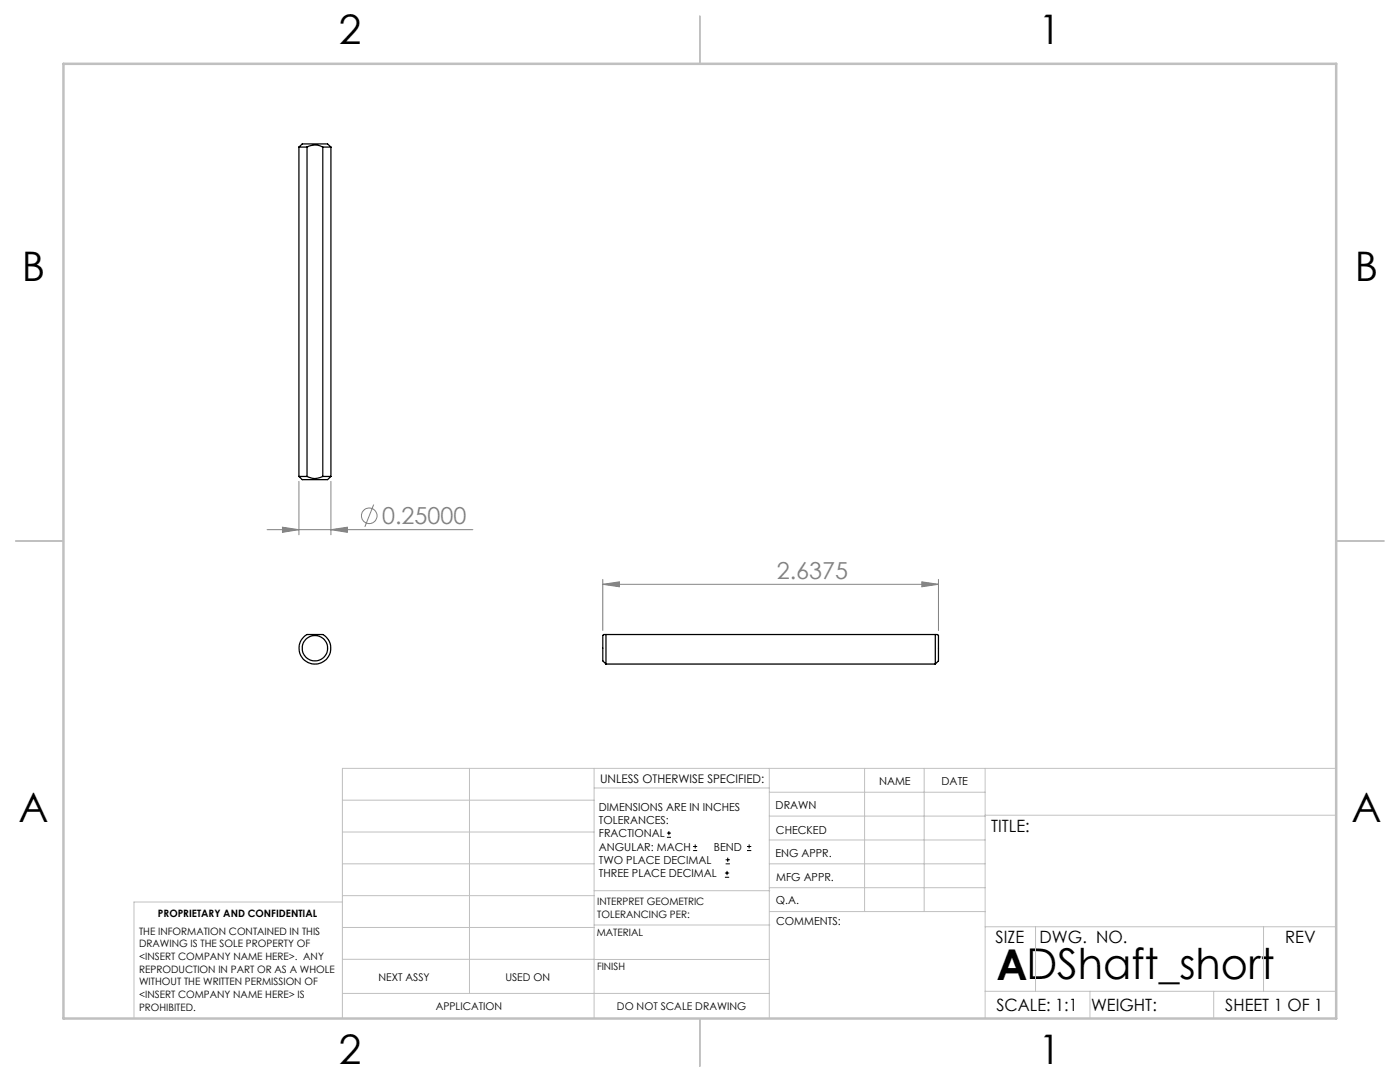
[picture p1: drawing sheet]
<svg xmlns="http://www.w3.org/2000/svg" width="279mm" height="216mm" viewBox="0 0 279 216" stroke-linecap="round" stroke-linejoin="round" font-family="sans-serif">
<g fill="none" stroke="#808080" stroke-width=".2">
<path d="M59.7 96.1v10.6M66 96.1v10.6M53.3 105.7h41.1M56.4 105.2l3.3 .5-3.3 .5zM66 105.7l3.3-.5v1zM74.6 100.7l-1.8 4.4M120.3 116.6l3.3-.5v1zM120.3 115.6v10.2M120.3 116.6h67M184 116.1l3.3 .5-3.3 .5zM187.3 115.6v10.2"/>
<circle cx="73.7" cy="102.9" r="1.56"/>
</g>
<g fill="none" stroke="#000" stroke-width=".2">
<path d="M133.1 167.1h.8M133.1 166.2h.8M133.5 165.8v.9M138.3 169.7h.8M138.3 168.9h.8M138.7 168.5v.8M144.7 175h.8M144.7 174.2h.8M144.8 172.4h.9M144.8 171.6h.9M145.1 173.8v.8M145.2 171.1v.9"/>
<path d="M149.1 169.7h.8M149.1 168.9h.8M149.5 168.5v.8"/>
</g>
<g fill="none" stroke="#c0c0c0" stroke-width=".2">
<path d="M68.3 159.7h50.3M93.7 153.3v44.9M118.6 153.3v49.9M118.6 157.2h34.9M153.5 153.3v49.9M153.5 158.1h43.1M172.5 153.3v28.6M184.4 153.3v28.6M196.6 153.3v49.9M266.7 153.3h-198.4v49.9M68.3 178.7h50.3M68.3 172.4h50.3"/>
<path d="M68.3 166h50.3M68.3 180h-41.6v23.2M118.6 177.7h35M153.5 167.6h43.1M153.5 162.8h43.1M153.5 172.4h43.1M153.5 177.1h43.1M196.6 162.7h70.1M68.3 198.2h85.2M68.3 191.4l85.2 .1M68.3 185.1h50.3M118.6 184.6h35"/>
<path d="M153.6 181.9h43M196.6 197.8h70.1M196.6 184.9h70.1M206.7 184.9v12.9M217.5 197.8v5.4M242.2 197.8v5.4M252.2 184.9v12.9"/>
</g>
<path d="M139.7 3.2v9.5M3.1 107.9h9.6M266.7 107.9h9.5M139.7 203.2v9.6" fill="none" stroke="#c0c0c0" stroke-width=".25"/>
<path d="M12.7 12.7h254v190.5h-254z" fill="none" stroke="#c0c0c0" stroke-width=".5"/>
<path d="M56.4 105.2l3.3 .5-3.3 .5zM66 105.7l3.3-.5v1zM120.3 116.6l3.3-.5v1zM184 116.1l3.3 .5-3.3 .5z" fill="#808080"/>
<g fill="none" stroke="#000" stroke-width=".25">
<path d="M59.7 29.4l.6-.7h5.1l.6 .7M59.7 29.4h1.6M59.7 29.4v65.7M61.3 29.4a3.1 3.1 0 0 1 3.1 0M61.3 29.4v65.7M64.4 29.4h1.6M64.4 29.4v65.7M66 29.4v65.7M59.7 95.1h1.6M59.7 95.1l.6 .6h5.1l.6-.6M61.3 95.1a3.1 3.1 0 0 0 3.1 0M64.4 95.1h1.6"/>
<path d="M60.6 127.1a1.41 1.41 0 0 1 1.6-.5h1.2a2.04 2.04 0 0 1 2.3 1.4 3.2 3.2 0 0 1-3.4 4.5 3.2 3.2 0 0 1-1.7-5.4zM120.9 126.6v5.9M120.9 126.6h-.4a.65 .65 0 0 0-.2 .9v4.4l.6 .6M120.9 132.5h65.8M120.9 126.6h65.8M186.7 126.6h.3a.65 .65 0 0 1 .3 .9v4.4l-.6 .6M186.7 126.6v5.9"/>
<circle cx="62.8" cy="129.3" r="2.53"/>
</g>
<text font-size="8.5" x="198.9" y="195.5">ADShaft_short</text>
<g font-size="8.1">
<text x="67.6" y="8.9">2</text>
<text x="207.3" y="8.9">1</text>
<text x="4.4" y="56.1">B</text>
<text x="270.4" y="56.1">B</text>
<text x="3.7" y="164.1">A</text>
<text x="269.7" y="164.1">A</text>
<text x="67.6" y="212.4">2</text>
<text x="207.3" y="212.4">1</text>
</g>
<g font-size="4.7" fill="#808080">
<text x="76.3" y="104.6">0.25000</text>
<text x="155" y="115.6">2.6375</text>
</g>
<g font-size="3.4">
<text x="197.8" y="166">TITLE:</text>
<text x="198.7" y="188.1">SIZE</text>
<text x="207.5" y="188.1">DWG. NO.</text>
<text x="256.5" y="188.2">REV</text>
<text x="198.8" y="201.7">SCALE: 1:1</text>
<text x="217.7" y="201.8">WEIGHT:</text>
<text x="244.5" y="201.7">SHEET 1 OF 1</text>
</g>
<text font-size="2.4" x="119.8" y="156.2">UNLESS OTHERWISE SPECIFIED:</text>
<g font-size="2.2">
<text x="119.5" y="161.8">DIMENSIONS ARE IN INCHES</text>
<text x="154.8" y="161.4">DRAWN</text>
<text x="175.4" y="156.6">NAME</text>
<text x="187.9" y="156.7">DATE</text>
<text x="119.5" y="164.4">TOLERANCES:</text>
<text x="119.5" y="167.1">FRACTIONAL</text>
<text x="154.9" y="166.3">CHECKED</text>
<text x="119.5" y="169.7">ANGULAR: MACH</text>
<text x="119.5" y="172.4">TWO PLACE DECIMAL</text>
<text x="142.5" y="169.7">BEND</text>
<text x="154.8" y="171">ENG APPR.</text>
<text x="119.5" y="175">THREE PLACE DECIMAL</text>
<text x="154.9" y="175.7">MFG APPR.</text>
<text x="154.9" y="180.4">Q.A.</text>
<text x="154.9" y="184.6">COMMENTS:</text>
</g>
<g font-size="2.1">
<text x="75.5" y="195.7">NEXT ASSY</text>
<text x="100.9" y="195.7">USED ON</text>
<text x="86.9" y="201.5">APPLICATION</text>
<text x="123.1" y="201.6">DO NOT SCALE DRAWING</text>
</g>
<g font-size="2">
<text x="31.5" y="182.9">PROPRIETARY AND CONFIDENTIAL</text>
<text x="119.2" y="180.6">INTERPRET GEOMETRIC</text>
<text x="119.2" y="183.1">TOLERANCING PER:</text>
<text x="27.8" y="186.5">THE INFORMATION CONTAINED IN THIS</text>
<text x="27.8" y="189">DRAWING IS THE SOLE PROPERTY OF</text>
<text x="27.8" y="191.6">&lt;INSERT COMPANY NAME HERE&gt;. ANY</text>
<text x="119.1" y="186.7">MATERIAL</text>
<text x="27.8" y="194.1">REPRODUCTION IN PART OR AS A WHOLE</text>
<text x="27.8" y="196.6">WITHOUT THE WRITTEN PERMISSION OF</text>
<text x="119.1" y="193.5">FINISH</text>
<text x="27.8" y="199.1">&lt;INSERT COMPANY NAME HERE&gt; IS</text>
<text x="27.8" y="201.7">PROHIBITED.</text>
</g>
</svg>
